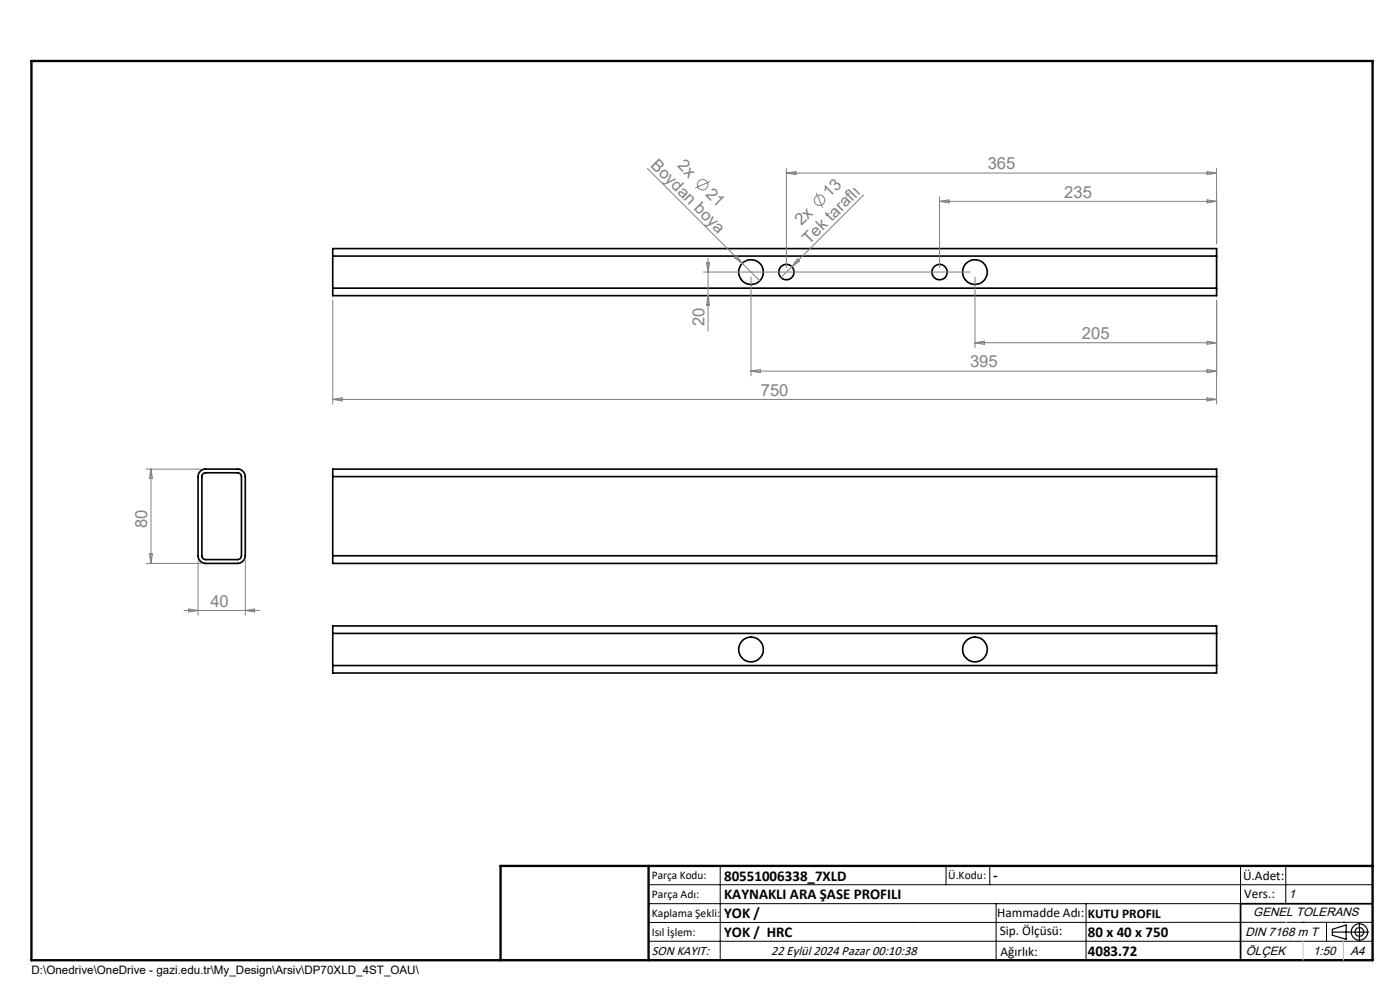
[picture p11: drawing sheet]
<svg xmlns="http://www.w3.org/2000/svg" width="297mm" height="210mm" viewBox="0 0 297 210" stroke-linecap="round" stroke-linejoin="round" font-family="sans-serif">
<g fill="none" stroke="#000" stroke-width=".35">
<path d="M70.6 54.3v-1.6h187.5v1.6M70.6 54.3h187.5M70.6 54.3v6.8M258.1 54.3v6.8M70.6 61.1v1.6h187.5v-1.6M70.6 61.1h187.5M42.5 100l.8-.5h7.1a1.63 1.63 0 0 1 1.6 1.6v16.8a1.69 1.69 0 0 1-1.6 1.6h-6.8a1.63 1.63 0 0 1-1.6-1.6v-16.8l.1-.6zM43 100.5l.6-.2h6.8a.85 .85 0 0 1 .8 .8v16.8a.85 .85 0 0 1-.8 .8h-6.8a.78 .78 0 0 1-.8-.8v-16.9zM70.6 101.1v-1.6h187.5v1.6M70.6 117.9v1.6h187.5v-1.6M70.6 101.1v16.8M70.6 101.1h187.5"/>
<path d="M70.6 117.9h187.5M258.1 101.1v16.8M70.6 134.4v-1.6h187.5v1.6M70.6 134.4v6.8M70.6 134.4h187.5M258.1 134.4v6.8M70.6 141.2v1.6h187.5v-1.6M70.6 141.2h187.5M291.2 191.7h-28v12"/>
<circle cx="159.3" cy="57.7" r="2.63"/>
<circle cx="166.8" cy="57.7" r="1.63"/>
<circle cx="199.3" cy="57.7" r="1.63"/>
<circle cx="206.8" cy="57.7" r="2.63"/>
<circle cx="159.3" cy="137.8" r="2.63"/>
<circle cx="206.8" cy="137.8" r="2.63"/>
</g>
<g fill="none" stroke="#808080" stroke-width=".21">
<path d="M137.3 35.7l23.9 23.9M150.6 38.5l-3.1 1.4M166.8 35.7v21M166.8 36.7h91.3M166.8 36.7l2-.3v.6zM256.1 36.4l2 .3-2 .3zM258.1 35.7v16M149.2 57.7h56.6M149.9 55.7h.6l-.3 2zM150.2 54.7v15.5M156.3 54.2l1.2 1.7-1.7-1.2zM159.3 58.7v21"/>
<path d="M168 56.6l-2.3 2.3M169.2 54.9l.4 .5-1.6 1.2zM173.2 40.9l1.3 3.2M183.2 41.4l-15.2 15.2M199.3 41.7v15M199.3 42.7h58.8M199.3 42.7l2-.3v.6zM206.8 58.7v15M256.1 42.4l2 .3-2 .3zM70.6 63.7v22M150.2 62.7l.3 2h-.6zM159.3 78.7h98.8"/>
<path d="M159.3 78.7l2-.3v.6zM206.8 72.7h51.3M206.8 72.7l2-.3v.7zM256.1 72.4l2 .3-2 .4zM256.1 78.4l2 .3-2 .3zM258.1 63.7v22M31 99.5h11.6M32 99.5v20M32 99.5l.3 2h-.6zM70.6 84.7h187.5M70.6 84.7l2-.3v.6zM256.1 84.4l2 .3-2 .3z"/>
<path d="M31 119.5h11.6M31.7 117.5h.6l-.3 2zM42 118.9v11.6M52 118.9v11.6M39 129.5h16M40 129.2l2 .3-2 .3zM52 129.5l2-.3v.6z"/>
<circle cx="149.1" cy="39.2" r="1.1"/>
<circle cx="173.8" cy="42.5" r="1.1"/>
</g>
<g fill="none" stroke="#000" stroke-width=".25">
<path d="M282.6 197.7h7.8M282.6 197.1l3-.9v3l-3-.8zM288.4 195.8v3.8M106.2 203.7h185"/>
<circle cx="288.4" cy="197.7" r="1.74"/>
<circle cx="288.4" cy="197.7" r=".93"/>
</g>
<g fill="none" stroke="#000" stroke-width=".21">
<path d="M137.6 187.7h153.6M137.6 191.7h153.6M137.6 199.7h153.6M152.8 183.7v20M200.7 183.7v4M210 183.7v4M211.3 191.7v12M230.4 191.7v12M263.2 183.7v20M272.8 183.7v8M276.4 195.6h.1M281.4 195.6v4.1"/>
<path d="M285 195.6h.1M291.2 195.6l-153.6 .1"/>
</g>
<path d="M6.7 12.9h284.5v190.8h-284.5zM137.6 183.7v20M291.2 183.7h-185v20" fill="none" stroke="#000" stroke-width=".5"/>
<path d="M276.4 199.7v4M285 199.7v4" fill="none" stroke="#c0c0c0" stroke-width=".21"/>
<path d="M272.8 195.6h.1" fill="none" stroke="#c0c0c0" stroke-width=".25"/>
<g font-size="3.5" fill="#808080">
<text x="137.9" y="35.2" transform="rotate(45 137.9 35.2)">Boydan boya</text>
<text x="143.6" y="35.3" transform="rotate(45 143.6 35.3)">2x</text>
<text x="209.5" y="35.9">365</text>
<text x="149.5" y="41.3" transform="rotate(45 149.5 41.3)">21</text>
<text x="225.8" y="41.9">235</text>
<text x="170" y="48" transform="rotate(-45 170 48)">2x</text>
<text x="176" y="42" transform="rotate(-45 176 42)">13</text>
<text x="171.6" y="51.9" transform="rotate(-45 171.6 51.9)">Tek taraflı</text>
<text x="149.4" y="69.2" transform="rotate(-90 149.4 69.2)">20</text>
<text x="229.5" y="71.9">205</text>
<text x="205.8" y="77.9">395</text>
<text x="161.4" y="83.9">750</text>
<text x="31.2" y="112" transform="rotate(-90 31.2 112)">80</text>
<text x="44.6" y="128.7">40</text>
</g>
<g font-size="3.2">
<text x="153.6" y="186.8">80551006338_7XLD</text>
<text x="153.6" y="190.8">KAYNAKLI ARA ŞASE PROFILI</text>
<text x="210.7" y="186.6">-</text>
<text x="153.6" y="194.8">YOK /</text>
<text x="153.6" y="198.8">YOK / HRC</text>
<text x="230.8" y="198.7">80 x 40 x 750</text>
<text x="230.8" y="202.8">4083.72</text>
</g>
<g font-size="2.8">
<text x="263.7" y="186.7">Ü.Adet:</text>
<text x="263.9" y="190.5">Vers.:</text>
<text x="211.5" y="194.5">Hammadde Adı:</text>
<text x="230.8" y="194.7">KUTU PROFIL</text>
<text x="138.3" y="202.6">SON KAYIT:</text>
<text x="163.6" y="202.6">22 Eylül 2024 Pazar 00:10:38</text>
<text x="212.1" y="198.4">Sip. Ölçüsü:</text>
<text x="212.2" y="202.7">Ağırlık:</text>
</g>
<g font-size="2.6">
<text x="273.4" y="190.4">1</text>
<text x="265.9" y="194.4">GENEL TOLERANS</text>
<text x="264.2" y="198.5">DIN 7168 m T</text>
<text x="264.3" y="202.6">ÖLÇEK</text>
<text x="278.5" y="202.6">1:50</text>
<text x="286.5" y="202.6">A4</text>
</g>
<g font-size="2.5">
<text x="138.3" y="186.4">Parça Kodu:</text>
<text x="138.3" y="190.5">Parça Adı:</text>
<text x="201.2" y="186.5">Ü.Kodu:</text>
<text x="138.3" y="194.5">Kaplama Şekli:</text>
<text x="138.3" y="198.6">Isıl İşlem:</text>
<text x="6.7" y="206.7">D:\Onedrive\OneDrive - gazi.edu.tr\My_Design\Arsiv\DP70XLD_4ST_OAU\</text>
</g>
</svg>
